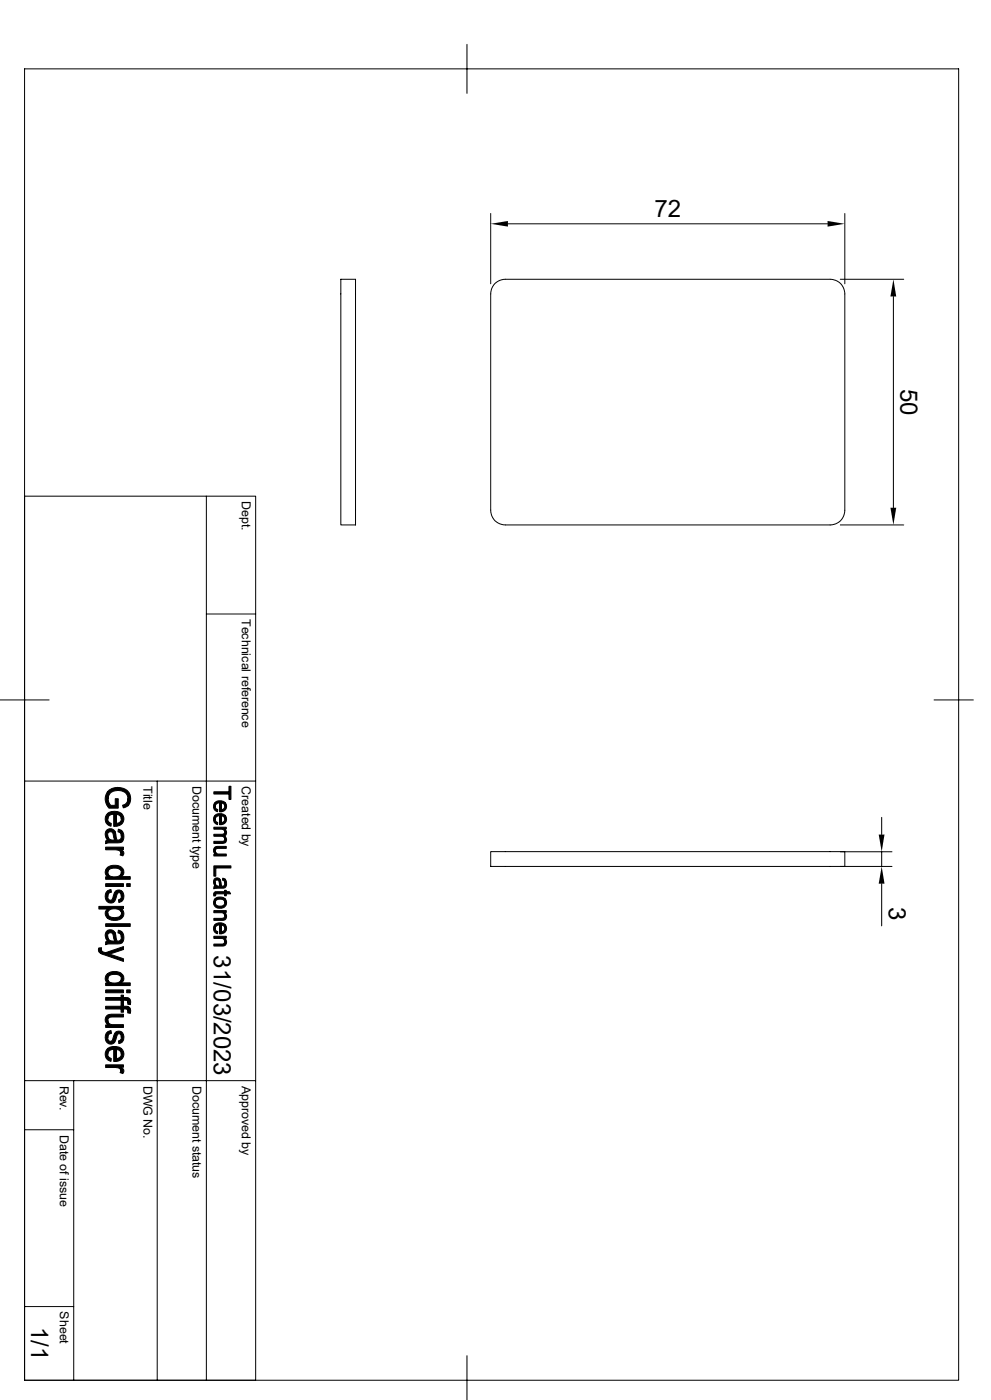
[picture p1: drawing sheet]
<svg xmlns="http://www.w3.org/2000/svg" width="297mm" height="420mm" viewBox="0 0 297 420" stroke-linecap="round" stroke-linejoin="round" font-family="sans-serif">
<g fill="none" stroke="#000" stroke-width=".3">
<path d="M140 13.3v14.7M7.4 20.7h279.9v393.4h-279.9zM147.1 64.1v21M152.2 67.1h95.8M253.2 64.1v21M102.2 83.8h4.4v73.7h-4.4zM148.3 85l1.5-.9 1.7-.3h97.3a4.3 4.3 0 0 1 4.4 4.4v64.9a4.3 4.3 0 0 1-4.4 4.4h-97.3a4.3 4.3 0 0 1-4.4-4.4v-64.9l.3-1.7zM251.8 83.8h19M267.8 88.9v63.4M7.4 148.8h69.2v265.3h-69.2M61.8 148.8v265.3M251.8 157.5h19"/>
<path d="M61.8 184.2h14.8M0 210h14.7M280 210h11.7M7.4 234.3h69.2M47.1 234.3v179.8M147.1 255.5h106.1v4.4h-106.1zM251.8 255.5h15.5M251.8 259.9h15.5M264.2 245.2v5.2M264.2 255.5v4.4M264.2 265.1v12.6M7.4 338.9h14.7"/>
<path d="M7.4 324.2h69.2M22.1 324.2v89.9M7.4 392h14.7M140 406.7v13.2"/>
</g>
<g fill="#000" stroke="#000" stroke-width=".3">
<path d="M32.5 237.3a4.3 4.3 0 0 1 6.4 1 3.3 3.3 0 0 1-.5 3.4l-.1-2.1a2.93 2.93 0 0 0-4.2-2.3 2.3 2.3 0 0 0-1.7 2.3z" fill-rule="evenodd"/>
<path d="M64.1 237.5h4.5v-1.6h.6v3.9h-.6v-1.6h-4.5z" fill-rule="evenodd"/>
<path d="M32.3 250.5v1.6z" fill-rule="evenodd"/>
<path d="M32.3 244l.1 2.3 1 .7-.1 .9a2.26 2.26 0 0 1-1-3.9z" fill-rule="evenodd"/>
<path d="M32 249a1.61 1.61 0 0 1 2.4 .3l-.1 2.7-.3-1.2a.94 .94 0 0 0-.6-1.2 .94 .94 0 0 0-1.1 .6l-.1 1.7a2.24 2.24 0 0 1-.2-2.9z" fill-rule="evenodd"/>
<path d="M32.3 237.4l.1 2.6 .8 1.6h1.3v-2h.9v2.8h-2.7a3.7 3.7 0 0 1-.4-5z" fill-rule="evenodd"/>
<path d="M32.3 244a3.6 3.6 0 0 1 4.1 0v1.7l-.2-.7-.4-.4-1-.3v3.6h-.4h-.3v-3.6l-1.3 .3-.5 1.1z" fill-rule="evenodd"/>
<path d="M35.5 248.8l.9 .3v1.7a1.09 1.09 0 0 0-1.1-1.2z" fill-rule="evenodd"/>
<path d="M31.7 254.1h5.3v.7h-.8v1.1a1.56 1.56 0 0 0-1.7-1h-2.8z" fill-rule="evenodd"/>
<path d="M34.8 244.3v2.7l1-.2 .4-.5 .2-2.3a2.19 2.19 0 0 1 .6 2.5 2.19 2.19 0 0 1-2.2 1.4z" fill-rule="evenodd"/>
<path d="M32.3 251l.8 .9 1.2 .1 .1-2.7 .4 1.9a.71 .71 0 0 0 .6 .9 .71 .71 0 0 0 .8-.6l.2-2.4a2.42 2.42 0 0 1-.2 3.6l-3.7 .2-.8 .2v-.8l.6-.2z" fill-rule="evenodd"/>
<path d="M36.2 254.8l.2 .2a1.11 1.11 0 0 1 .4 1.8l-.8-.3z" fill-rule="evenodd"/>
<path d="M38.3 239.6l.1 2.1-1.4 .7-.3-.8a1.86 1.86 0 0 0 1.6-2z" fill-rule="evenodd"/>
<path d="M64.6 255.3v1z" fill-rule="evenodd"/>
<path d="M64.5 240.7v1.4l.4 .6 .4 .2-.1 .6a1.66 1.66 0 0 1-.7-2.8z" fill-rule="evenodd"/>
<path d="M64.3 244.8l.2-.2v1.4l.2 .4 .6 .4-.1 .6a1.7 1.7 0 0 1-.9-2.6z" fill-rule="evenodd"/>
<path d="M64.1 250.3h2.6l.5-.2 .2 1.7-.3-.7-.5-.2h-2.5z" fill-rule="evenodd"/>
<path d="M67.3 248.7l.1 .9z" fill-rule="evenodd"/>
<path d="M64.6 240.6a2.5 2.5 0 0 1 2.8 .1v1.2l-.3-.7-.8-.3v2.6h-.5v-2.6l-.9 .3-.4 .7z" fill-rule="evenodd"/>
<path d="M64.6 244.5a2.5 2.5 0 0 1 2.8 .1v1.2l-.3-.7-.8-.4v2.7h-.5v-2.7l-.9 .3-.4 .8z" fill-rule="evenodd"/>
<path d="M64.1 248.2h3.7v.5h-.5v.6l-.4-.4-.5-.1h-2.3z" fill-rule="evenodd"/>
<path d="M64.4 254.1l.6-.2h2.8v.6l-3 .2-.2 .3-.1 1.2a1.39 1.39 0 0 1-.1-2.1z" fill-rule="evenodd"/>
<path d="M64.1 256.3h.5l.1-.5 .7 .4h2.4v.6h-3.7z" fill-rule="evenodd"/>
<path d="M66.3 240.9v2l.5-.1 .5-.4 .1-1.7a1.64 1.64 0 0 1 .4 1.8 1.64 1.64 0 0 1-1.5 1z" fill-rule="evenodd"/>
<path d="M66.3 244.7v2.1l.5-.1 .5-.5 .1-1.6a1.64 1.64 0 0 1 .4 1.7 1.64 1.64 0 0 1-1.5 1.1z" fill-rule="evenodd"/>
<path d="M67.4 248.8a1.17 1.17 0 0 1-.2 2z" fill-rule="evenodd"/>
<path d="M64.1 252.4h2.8l.5-.5v-1a1.16 1.16 0 0 1 .5 1.3 1.16 1.16 0 0 1-1.3 .8h-2.5z" fill-rule="evenodd"/>
<path d="M31.7 277.1h7.3v.8h-7.3z" fill-rule="evenodd"/>
<path d="M32 272.9l.2-.2v2.8a1.75 1.75 0 0 1-.2-2.6z" fill-rule="evenodd"/>
<path d="M32.1 260.3l.2-.1v2.8a1.67 1.67 0 0 1-.2-2.7z" fill-rule="evenodd"/>
<path d="M32.2 267.3l1.1-.4 .1 .8h-.2a1.08 1.08 0 0 0-.9 1.2z" fill-rule="evenodd"/>
<path d="M32 279.4a1.61 1.61 0 0 1 2.4 .3l-.1 2.6-.3-1.2a.95 .95 0 0 0-.5-1.2 .95 .95 0 0 0-1.2 .4l-.1 1.9a2.24 2.24 0 0 1-.2-2.8z" fill-rule="evenodd"/>
<path d="M32.2 267.3l.1 1.6a.84 .84 0 0 0 .8 1.1 .84 .84 0 0 0 .8-1 1.78 1.78 0 0 1 2.3-1.9l.2 .2v1.6a.74 .74 0 0 0-.6-1.1 .74 .74 0 0 0-.8 .8 2.03 2.03 0 0 1-2.1 2.2 2.19 2.19 0 0 1-.7-3.5z" fill-rule="evenodd"/>
<path d="M35.5 279.1l.9 .3v1.7a1.09 1.09 0 0 0-1.1-1.2z" fill-rule="evenodd"/>
<path d="M36.3 272.6l.2 .2-.1 1.2z" fill-rule="evenodd"/>
<path d="M31.7 265.1h5.3v.8h-5.3z" fill-rule="evenodd"/>
<path d="M29.6 271.9h7.4v.7h-.7v.9a2.59 2.59 0 0 0-4 .1l-.1 1.9v-2.8h-2.6z" fill-rule="evenodd"/>
<path d="M32.3 260.2a3.4 3.4 0 0 1 4.7 .8v1.2l-.6 .8v-1.3a2.22 2.22 0 0 0-3.3-1.1l-.6 .5-.2 .6z" fill-rule="evenodd"/>
<path d="M36.4 267.3a1.99 1.99 0 0 1 .7 1.9 1.99 1.99 0 0 1-1.5 1.5l-.1-.8a.95 .95 0 0 0 .9-1z" fill-rule="evenodd"/>
<path d="M32.3 273.9a2.07 2.07 0 0 0 3 1.3l.6-.3 .5-.6 .1-1.5a1.96 1.96 0 0 1 .4 2.2 1.96 1.96 0 0 1-2.1 1.1h-1.3l-1.3-.6z" fill-rule="evenodd"/>
<path d="M32.3 262.1a2.43 2.43 0 0 0 4.1-.2v-.2v1.3h2.6v.8h-7.3v-.8h.6z" fill-rule="evenodd"/>
<path d="M38 265.1h1v.8h-1z" fill-rule="evenodd"/>
<path d="M64.5 264.7l.1 1.2z" fill-rule="evenodd"/>
<path d="M64.2 267.7l.4-.2v1.2l-.5 .1z" fill-rule="evenodd"/>
<path d="M64.5 277.3l.1 1.5 .3 .5 .4 .2-.1 .6a1.66 1.66 0 0 1-.7-2.8z" fill-rule="evenodd"/>
<path d="M64.2 263.8a1.1 1.1 0 0 1 1.8 .1l-.1 1.9a1.84 1.84 0 0 0-.8-1.8l-.5 .4-.2 1.4a1.82 1.82 0 0 1-.2-2z" fill-rule="evenodd"/>
<path d="M67.3 273.7l.1 1z" fill-rule="evenodd"/>
<path d="M66.8 263.4l.6 .3v1.3l-.2-.7-.5-.3z" fill-rule="evenodd"/>
<path d="M64.6 269.5a2.63 2.63 0 0 1 2.8 0v1.3a1.51 1.51 0 0 0-1.4-1.1 1.51 1.51 0 0 0-1.5 1.1z" fill-rule="evenodd"/>
<path d="M64.5 277.3a2.37 2.37 0 0 1 2.9 0v1.2l-.3-.7-.8-.3v2.6l-.5 .1v-2.7l-.9 .3-.4 .8z" fill-rule="evenodd"/>
<path d="M64.1 273.2h3.7v.5h-.5v.7l-.8-.6h-2.4z" fill-rule="evenodd"/>
<path d="M64.6 265.1l.4 .6 1 .2v-2l.3 1.2a.57 .57 0 0 0 .5 .8 .57 .57 0 0 0 .6-.8v-1.4a1.69 1.69 0 0 1-.4 2.7l-2.9 .3v-.7l.5-.1z" fill-rule="evenodd"/>
<path d="M64.5 269.6v1.2a1.51 1.51 0 0 0 1.5 1.1 1.51 1.51 0 0 0 1.4-1.1v-1.3a1.79 1.79 0 0 1 .2 2.3 1.79 1.79 0 0 1-2.2 .6 1.67 1.67 0 0 1-1.4-1.1 1.67 1.67 0 0 1 .5-1.7z" fill-rule="evenodd"/>
<path d="M64.1 275.5l3-.1 .3-.5v-1.1a1.27 1.27 0 0 1 .4 1.6 1.27 1.27 0 0 1-1.4 .7h-2.3z" fill-rule="evenodd"/>
<path d="M66.3 277.5v2l1-.5 .1-1.7a1.61 1.61 0 0 1 .4 1.8 1.61 1.61 0 0 1-1.5 1z" fill-rule="evenodd"/>
<path d="M64.6 267.5h2.7v-.4h.5v.4h.9l.4 .6h-1.3v.6h-.5v-.6h-2.5l-.2 .4z" fill-rule="evenodd"/>
<path d="M64.1 259.8h5.1v.6h-4.5v2.4h-.6z" fill-rule="evenodd"/>
<path d="M29.6 284.4l.8-.1v1.8l-.8-.6z" fill-rule="evenodd"/>
<path d="M32.3 280.8v1.6z" fill-rule="evenodd"/>
<path d="M32.1 292.2l.2-.1v2.8a1.67 1.67 0 0 1-.2-2.7z" fill-rule="evenodd"/>
<path d="M31.7 297h5.3v.8h-5.3z" fill-rule="evenodd"/>
<path d="M31.7 285.8l5.3-1.8v.9l-4.2 1.3z" fill-rule="evenodd"/>
<path d="M30.4 284.8l.2 .6 .4 .2 6 2v.8l-6.6-2.3z" fill-rule="evenodd"/>
<path d="M32.3 281.3l.8 .9 1.2 .1 .1-2.6 .4 1.6a.81 .81 0 0 0 .7 1.1 .81 .81 0 0 0 .9-.9v-2.1a2.42 2.42 0 0 1-.2 3.6l-3.7 .2-.8 .2v-.9l.6-.1z" fill-rule="evenodd"/>
<path d="M32.3 292.1a3.2 3.2 0 0 1 4.8 1l-.1 .9-.6 .9v-1.3a2.07 2.07 0 0 0-3-1.2l-.9 .5-.2 .7z" fill-rule="evenodd"/>
<path d="M31.7 299.3h4.6v-.8h.7v.8h1.4l-.1 1.5a.64 .64 0 0 0-.8-.7h-.5v.9h-.7v-.9h-4.6z" fill-rule="evenodd"/>
<path d="M32.3 294a2.49 2.49 0 0 0 4.1-.2v-.2v1.3h2.6v.8h-7.3v-.8h.6z" fill-rule="evenodd"/>
<path d="M38 297h1v.8h-1z" fill-rule="evenodd"/>
<path d="M67.3 281.4l.1 1z" fill-rule="evenodd"/>
<path d="M64.1 280.9h3.7v.5h-.5v.7l-.6-.5-2.6-.1z" fill-rule="evenodd"/>
<path d="M64.1 283.2l3-.1 .3-.4v-1.2a1.27 1.27 0 0 1 .4 1.6 1.27 1.27 0 0 1-1.4 .7h-2.3z" fill-rule="evenodd"/>
<path d="M32.3 306.1l.1 1.4-.1-.1z" fill-rule="evenodd"/>
<path d="M32.1 314.7l.2-.1 .1 2.2 1 .7-.1 .9a2.2 2.2 0 0 1-1.2-3.7z" fill-rule="evenodd"/>
<path d="M32.2 309.6l1.1-.4 .1 .8h-.2a1.08 1.08 0 0 0-.9 1.3z" fill-rule="evenodd"/>
<path d="M32.3 314.6a3.6 3.6 0 0 1 4.1 0v1.6a1.45 1.45 0 0 0-1.6-1.4v3.6h-.7v-3.6l-1.2 .3-.4 .4-.2 .8z" fill-rule="evenodd"/>
<path d="M32.2 309.6l.1 1.7a.85 .85 0 0 0 .8 1.1 .85 .85 0 0 0 .8-1.1 1.82 1.82 0 0 1 2.3-1.9l.2 .2v1.6a.74 .74 0 0 0-.6-1.1 .74 .74 0 0 0-.8 .9 2.03 2.03 0 0 1-2.1 2.2 2.19 2.19 0 0 1-.7-3.6z" fill-rule="evenodd"/>
<path d="M31.9 304.8l1.1-.5 4-.1v.9h-3.8a.94 .94 0 0 0-.9 1v1.3a1.81 1.81 0 0 1-.4-2.6z" fill-rule="evenodd"/>
<path d="M31.7 307.5h.7l.1-.7 1.1 .6h3.4v.8h-5.3z" fill-rule="evenodd"/>
<path d="M36.4 309.6a2 2 0 0 1-.8 3.5l-.1-.8a.95 .95 0 0 0 .9-1.1z" fill-rule="evenodd"/>
<path d="M34.8 314.8v2.7h.3l.7-.2 .4-.5 .2-2.2a2.17 2.17 0 0 1 .6 2.4 2.17 2.17 0 0 1-2.2 1.4z" fill-rule="evenodd"/>
<path d="M31.7 301.9h4.6v-.7h.7v.7l1.4 .1-.1 1.4a.63 .63 0 0 0-.8-.7h-.5v1h-.7v-1h-4.6z" fill-rule="evenodd"/>
<path d="M38.4 299.3a1.59 1.59 0 0 1 .7 2.1l-.8-.2z" fill-rule="evenodd"/>
<path d="M38.4 302a1.59 1.59 0 0 1 .7 2l-.8-.1z" fill-rule="evenodd"/>
<path d="M31.7 319.4h5.3v.8h-.8v1a1.44 1.44 0 0 0-1.7-.9h-2.8z" fill-rule="evenodd"/>
<path d="M36.2 320.2l.2 .1a1.09 1.09 0 0 1 .4 1.8l-.8-.3z" fill-rule="evenodd"/>
</g>
<path d="M147.1 67.1l5.1-.8v1.7zM248 66.3l5.2 .8-5.2 .9zM267.8 83.8l.8 5.1h-1.7zM266.9 152.3h1.7l-.8 5.2zM263.4 250.4h1.7l-.9 5.1zM264.2 259.9l.9 5.2h-1.7z" fill="#000"/>
<g font-size="7.2">
<text x="196.1" y="65.1">72</text>
<text x="269.9" y="116.6" transform="rotate(90 269.9 116.6)">50</text>
<text x="266.4" y="272" transform="rotate(90 266.4 272)">3</text>
<text x="64.1" y="286.6" transform="rotate(90 64.1 286.6)">31/03/2023</text>
<text x="9.4" y="398" transform="rotate(90 9.4 398)">1/1</text>
</g>
<g font-size="3.7">
<text x="72.5" y="150.3" transform="rotate(90 72.5 150.3)">Dept.</text>
<text x="72.5" y="185.7" transform="rotate(90 72.5 185.7)">Technical reference</text>
<text x="43" y="235.8" transform="rotate(90 43 235.8)">Title</text>
<text x="57.7" y="235.8" transform="rotate(90 57.7 235.8)">Document type</text>
<text x="72.5" y="235.8" transform="rotate(90 72.5 235.8)">Created by</text>
<text x="18" y="325.7" transform="rotate(90 18 325.7)">Rev.</text>
<text x="43" y="325.7" transform="rotate(90 43 325.7)">DWG No.</text>
<text x="57.7" y="325.7" transform="rotate(90 57.7 325.7)">Document status</text>
<text x="72.5" y="325.7" transform="rotate(90 72.5 325.7)">Approved by</text>
<text x="18" y="340.4" transform="rotate(90 18 340.4)">Date of issue</text>
<text x="18" y="393.4" transform="rotate(90 18 393.4)">Sheet</text>
</g>
</svg>
